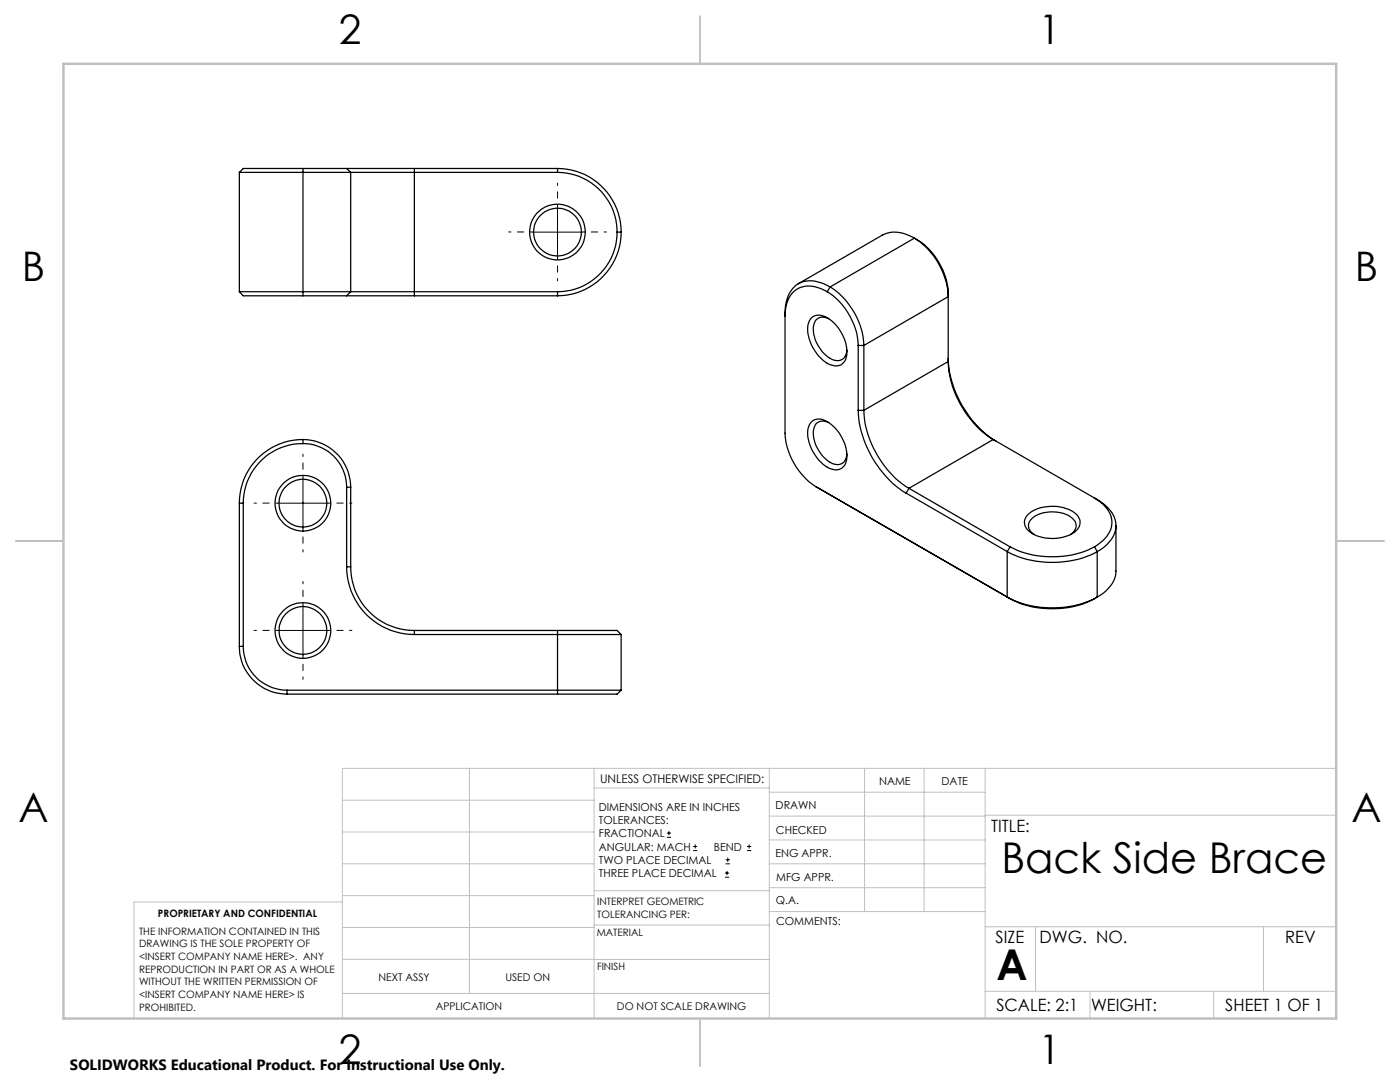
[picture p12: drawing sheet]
<svg xmlns="http://www.w3.org/2000/svg" width="279mm" height="216mm" viewBox="0 0 279 216" stroke-linecap="round" stroke-linejoin="round" font-family="sans-serif">
<g fill="none" stroke="#000" stroke-width=".2">
<path d="M106.3 46.3h9.9M111.3 41.3v10M60.5 95.4v10M55.5 100.4h9.9M55.5 125.8h9.9M60.5 120.8v10M133.1 167.1h.8M133.1 166.2h.8M133.5 165.8v.9M138.3 169.7h.8M138.3 168.9h.8M138.7 168.5v.8"/>
<path d="M144.7 175h.8M144.7 174.2h.8M144.8 172.4h.9M144.8 171.6h.9M145.1 173.8v.8M145.2 171.1v.9M149.1 169.7h.8M149.1 168.9h.8M149.5 168.5v.8"/>
</g>
<path d="M106.3 46.3h-4.8M111.3 41.3v-4.8M111.3 51.3v4.8M116.3 46.3h4.7M60.5 95.4v-4.8M55.5 100.4h-4.8M60.5 105.4v4.8M65.5 100.4h4.7M55.5 125.8h-4.8M60.5 120.8v-4.8M60.5 130.8v4.8M65.5 125.8h4.7" fill="none" stroke="#000" stroke-width=".2" stroke-dasharray="15.2 1.3 1.3 1.3" stroke-dashoffset="14.8"/>
<g fill="none" stroke="#c0c0c0" stroke-width=".2">
<path d="M68.3 159.7h50.3M93.7 153.3v44.9M118.6 153.3v49.9M118.6 157.2h34.9M153.5 153.3v49.9M153.5 158.1h43.1M172.5 153.3v28.6M184.4 153.3v28.6M196.6 153.3v49.9M266.7 153.3h-198.4v49.9M68.3 178.7h50.3M68.3 172.4h50.3"/>
<path d="M68.3 166h50.3M68.3 180h-41.6v23.2M118.6 177.7h35M153.5 167.6h43.1M153.5 162.8h43.1M153.5 172.4h43.1M153.5 177.1h43.1M196.6 162.7h70.1M68.3 198.2h85.2M68.3 191.4l85.2 .1M68.3 185.1h50.3M118.6 184.6h35"/>
<path d="M153.6 181.9h43M196.6 197.8h70.1M196.6 184.9h70.1M206.7 184.9v12.9M217.5 197.8v5.4M242.2 197.8v5.4M252.2 184.9v12.9"/>
</g>
<path d="M139.7 3.2v9.5M3.1 107.9h9.6M266.7 107.9h9.5M139.7 203.2v9.6" fill="none" stroke="#c0c0c0" stroke-width=".25"/>
<path d="M12.7 12.7h254v190.5h-254z" fill="none" stroke="#c0c0c0" stroke-width=".5"/>
<g fill="none" stroke="#000" stroke-width=".25">
<path d="M47.8 34.4h22.2M47.8 34.4v23.8M60.5 33.6h-12l-.7 .8M60.5 33.6h8.7M60.5 33.6v25.4M69.2 33.6h13.5M69.2 33.6l.8 .8M70 34.4h41.3M70 34.4v23.8M82.7 33.6v25.4M82.7 33.6h28.6M111.3 34.4a11.9 11.9 0 0 1 11.9 11.9"/>
<path d="M111.3 33.6a12.7 12.7 0 0 1 12.7 12.7M111.3 33.6v.8M47.8 58.2h22.2M47.8 58.2l.7 .8h12M60.5 59h8.7M69.2 59h13.5M70 58.2h41.3M70 58.2l-.8 .8M82.7 59h28.6M111.3 58.2v.8M123.2 46.3a11.9 11.9 0 0 1-11.9 11.9M123.2 46.3h.8"/>
<path d="M124 46.3a12.8 12.8 0 0 1-12.7 12.7M165.1 58.2a5.9 5.9 0 0 0-6.2-.4 6.1 6.1 0 0 0-2.2 5.3M165.1 58.2a13.6 13.6 0 0 1 6.2 10.7M165.7 57.3a6.2 6.2 0 0 0-6.6-.5 6.7 6.7 0 0 0-2.4 5.6v24a13.9 13.9 0 0 0 6.1 10.7M165.7 57.3a15 15 0 0 1 6.7 11.6M165.7 57.3l-.6 .9M182.5 47.5a14.7 14.7 0 0 1 6.7 11.7l-16.8 9.7M182.5 47.5a6.5 6.5 0 0 0-6.4-.6l-16.8 9.7M182.5 47.5a13.5 13.5 0 0 1 6.7 11.1v13.5M182.5 47.5l-16.8 9.8M162.1 63.3a3.2 3.2 0 0 1 3.8 .7 7.8 7.8 0 0 1 2.9 7.7 2.23 2.23 0 0 1-3.3 1 8.1 8.1 0 0 1-4.2-8.1l.3-.8zM165.4 63.6a1.94 1.94 0 0 0-2.1-.1 1.94 1.94 0 0 0-1 1.8 7.2 7.2 0 0 0 4.1 6.6 1.91 1.91 0 0 0 2.6-2"/>
<path d="M171.3 68.9v13M171.3 68.9h1.1M172.4 68.9v13M189.2 72.1a19.7 19.7 0 0 0 9 15.6M189.2 71.5a21 21 0 0 0 9.6 16.5M189.2 72.1l-16.8 9.8M60.5 88.5a11.9 11.9 0 0 0-12 11.9M60.5 88.5a8.7 8.7 0 0 1 8.7 8.7M60.5 87.7a9.6 9.6 0 0 1 9.5 9.5M60.5 87.7a12.7 12.7 0 0 0-12.7 12.7M60.5 87.7v.8M69.2 97.2v15.9"/>
<path d="M69.2 97.2h.8M70 97.2v15.9M162.1 84a3 3 0 0 1 3.8 .7 7.7 7.7 0 0 1 2.9 7.8 2.23 2.23 0 0 1-3.3 1 8.1 8.1 0 0 1-4.2-8.2l.3-.7zM162.8 97.1l38.8 22.4M162.8 97.1l.6 .3M165.4 84.3a1.96 1.96 0 0 0-2.1-.1 1.96 1.96 0 0 0-1 1.9 7.2 7.2 0 0 0 4.1 6.5 1.92 1.92 0 0 0 2.6-2M171.3 81.9a20.9 20.9 0 0 0 9.5 16.5M171.3 81.9h1.1M172.4 81.9a19.9 19.9 0 0 0 9 15.5M180.8 98.4l20.2 11.7M181.4 97.4l20.2 11.7M181.4 97.4l-.6 1"/>
<path d="M198.2 87.7l-16.8 9.7M198.2 87.7l20.2 11.7M218.4 99.4a6 6 0 0 1 3.5 5.1 6.2 6.2 0 0 1-3.5 4.6M218.4 99.4a7.2 7.2 0 0 1 4.3 5.2 6 6 0 0 1-3.7 5.5M47.8 100.4v28.6M47.8 100.4h.7M48.5 100.4v28.6M69.2 113.1a13.5 13.5 0 0 0 13.5 13.5M69.2 113.1h.8M70 113.1a12.7 12.7 0 0 0 12.7 12.7M201 110.1a19.8 19.8 0 0 0 18 0M201 119.1a19.8 19.8 0 0 0 18 0"/>
<path d="M201 110.1v9M201 119.1l.6 .4M201.6 109.1a18.9 18.9 0 0 0 16.8 0M201.6 109.1l-.6 1M205.3 102.5a8.1 8.1 0 0 1 9.5 .2 2.3 2.3 0 0 1-.9 3.8 8.5 8.5 0 0 1-8.4-.4 2.19 2.19 0 0 1-.2-3.6zM206.4 106.7a2.01 2.01 0 0 1-1.1-1.9 2.01 2.01 0 0 1 1.1-1.8 7.2 7.2 0 0 1 7.4 .3 1.93 1.93 0 0 1-.2 3.4M218.4 109.1l.6 1M219 119.1a18.5 18.5 0 0 1-17.4 .4M219 110.1v9M222.7 104.9v9a6.1 6.1 0 0 1-3.7 5.2M47.8 129a9.5 9.5 0 0 0 9.5 9.5M47.8 129h.7"/>
<path d="M48.5 129a8.8 8.8 0 0 0 8.8 8.7M57.3 137.7h66.7M57.3 137.7v.8M57.3 138.5h54M82.7 126.6h41.3M82.7 125.8v.8M82.7 125.8h28.6M111.3 125.8h11.9l.8 .8M111.3 125.8v12.7M124 137.7l-.8 .8h-11.9M124 126.6v11.1"/>
<circle cx="111.2" cy="46.3" r="5.6"/>
<circle cx="111.3" cy="46.3" r="4.8"/>
<circle cx="60.4" cy="100.4" r="4.8"/>
<circle cx="60.4" cy="100.4" r="5.6"/>
<circle cx="60.4" cy="125.8" r="4.8"/>
<circle cx="60.4" cy="125.8" r="5.6"/>
</g>
<g font-size="8.5">
<text x="199.9" y="174.2">Back Side Brace</text>
<text x="198.9" y="195.5">A</text>
</g>
<g font-size="8.1">
<text x="67.6" y="8.9">2</text>
<text x="207.3" y="8.9">1</text>
<text x="4.4" y="56.2">B</text>
<text x="270.4" y="56.2">B</text>
<text x="3.7" y="164.1">A</text>
<text x="269.7" y="164.1">A</text>
<text x="67.6" y="212.4">2</text>
<text x="207.3" y="212.4">1</text>
</g>
<g font-size="3.4">
<text x="197.8" y="166">TITLE:</text>
<text x="198.7" y="188.1">SIZE</text>
<text x="207.5" y="188.1">DWG. NO.</text>
<text x="256.5" y="188.2">REV</text>
<text x="198.8" y="201.7">SCALE: 2:1</text>
<text x="217.7" y="201.8">WEIGHT:</text>
<text x="244.5" y="201.7">SHEET 1 OF 1</text>
</g>
<text font-size="3" x="14" y="213.5">SOLIDWORKS Educational Product. For Instructional Use Only.</text>
<text font-size="2.4" x="119.8" y="156.2">UNLESS OTHERWISE SPECIFIED:</text>
<g font-size="2.2">
<text x="119.5" y="161.8">DIMENSIONS ARE IN INCHES</text>
<text x="154.8" y="161.4">DRAWN</text>
<text x="175.4" y="156.6">NAME</text>
<text x="187.9" y="156.7">DATE</text>
<text x="119.5" y="164.4">TOLERANCES:</text>
<text x="119.5" y="167.1">FRACTIONAL</text>
<text x="154.9" y="166.3">CHECKED</text>
<text x="119.5" y="169.7">ANGULAR: MACH</text>
<text x="119.5" y="172.4">TWO PLACE DECIMAL</text>
<text x="142.5" y="169.7">BEND</text>
<text x="154.8" y="171">ENG APPR.</text>
<text x="119.5" y="175">THREE PLACE DECIMAL</text>
<text x="154.9" y="175.7">MFG APPR.</text>
<text x="154.9" y="180.4">Q.A.</text>
<text x="154.9" y="184.6">COMMENTS:</text>
</g>
<g font-size="2.1">
<text x="75.5" y="195.7">NEXT ASSY</text>
<text x="100.9" y="195.7">USED ON</text>
<text x="86.9" y="201.5">APPLICATION</text>
<text x="123.1" y="201.6">DO NOT SCALE DRAWING</text>
</g>
<g font-size="2">
<text x="31.5" y="182.9">PROPRIETARY AND CONFIDENTIAL</text>
<text x="119.2" y="180.6">INTERPRET GEOMETRIC</text>
<text x="119.2" y="183.1">TOLERANCING PER:</text>
<text x="27.8" y="186.5">THE INFORMATION CONTAINED IN THIS</text>
<text x="27.8" y="189">DRAWING IS THE SOLE PROPERTY OF</text>
<text x="27.8" y="191.6">&lt;INSERT COMPANY NAME HERE&gt;. ANY</text>
<text x="119.1" y="186.7">MATERIAL</text>
<text x="27.8" y="194.1">REPRODUCTION IN PART OR AS A WHOLE</text>
<text x="27.8" y="196.6">WITHOUT THE WRITTEN PERMISSION OF</text>
<text x="119.1" y="193.5">FINISH</text>
<text x="27.8" y="199.1">&lt;INSERT COMPANY NAME HERE&gt; IS</text>
<text x="27.8" y="201.7">PROHIBITED.</text>
</g>
</svg>
